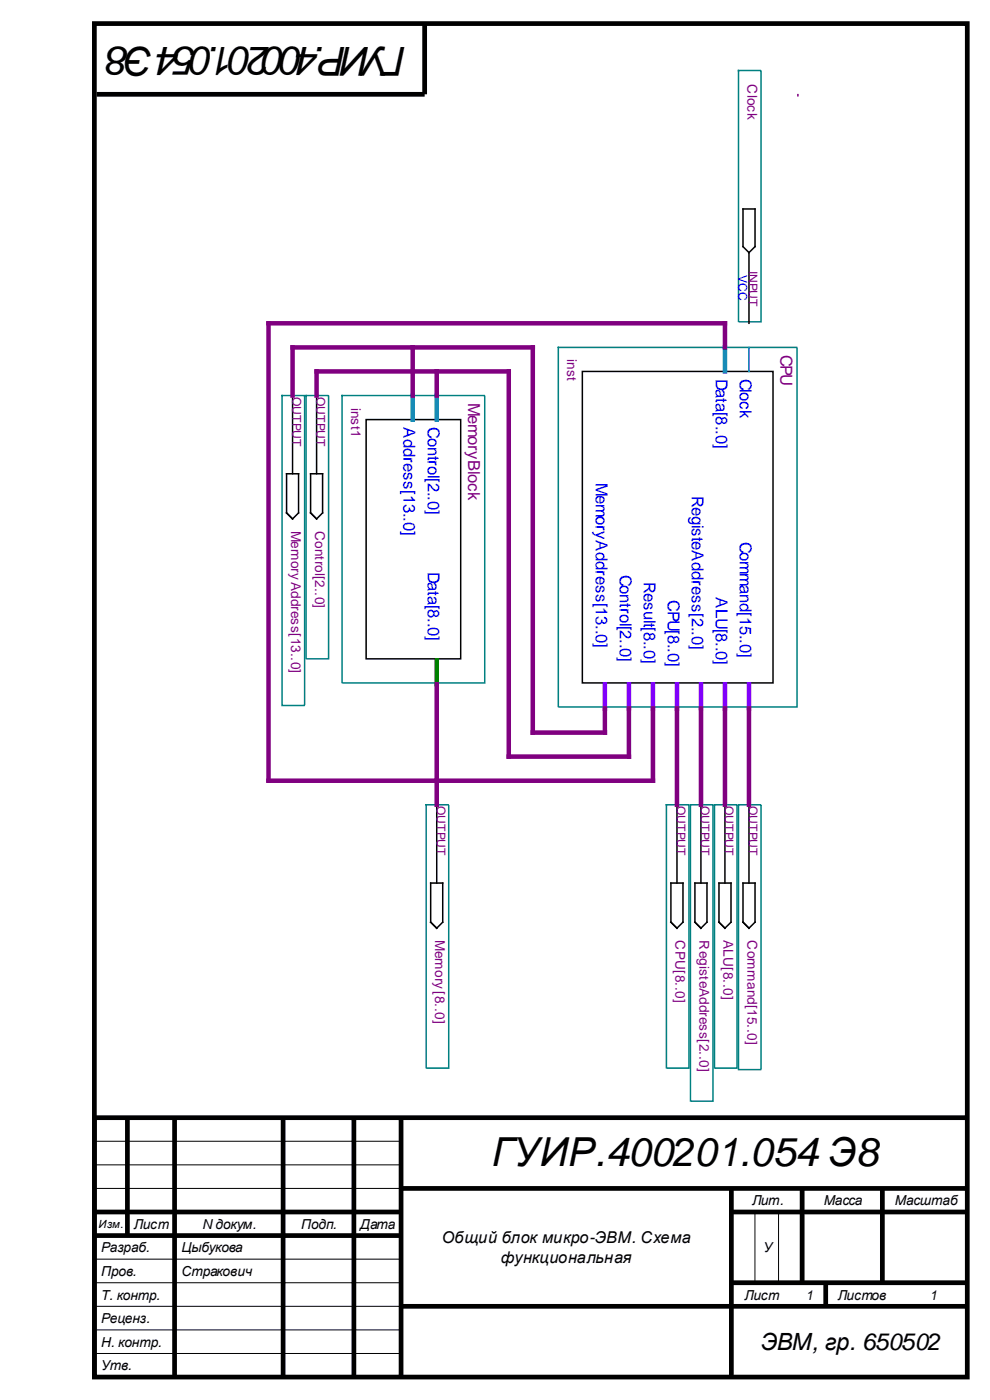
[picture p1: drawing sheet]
<svg xmlns="http://www.w3.org/2000/svg" width="210mm" height="297mm" viewBox="0 0 210 297" stroke-linecap="round" stroke-linejoin="round" font-family="sans-serif">
<g fill="none" stroke="#000" stroke-width="1" stroke-linecap="butt">
<path d="M20 5h185v287h-185zM90 5v15h-69.5M27 237v25M37 237v55M60 237v55M75 237v55M85 237v55M205 237h-185v55M20 257h65M85 252h120M155 252v40M155 257h50"/>
<path d="M170 252v20M187 252v20M20 262h65M85 277h120M155 272h50M175 272v5"/>
</g>
<path d="M20 242h65M20 247h65M20 252h65M160 257v15M165 257v15M20 272h65M20 277h65M20 267h65M20 282h65M20 287h65" fill="none" stroke="#000" stroke-width=".21"/>
<path d="M118.3 73.7h50.6v76.2h-50.6z" fill-rule="evenodd" fill="#fff" stroke="#008080" stroke-width=".32" stroke-dasharray=".3 .3"/>
<path d="M123.4 78.8h40.4v66h-40.4z" fill="none" stroke="#000" stroke-width=".32"/>
<path d="M158.7 73.7v5.1" fill="none" stroke="#0080ff" stroke-width=".32"/>
<path d="M153.6 73.7v5.1" fill="none" stroke="#0080ff" stroke-width=".96"/>
<path d="M128.2 145.1v5.1M133.3 145.1v5.1M138.4 145.1v5.1M143.5 145.1v5.1M148.6 145.1v5.1M153.6 145.1v5.1M158.7 145.1v5.1" fill="none" stroke="#8000ff" stroke-width=".96"/>
<path d="M72.5 83.9h30.2v60.9h-30.2z" fill-rule="evenodd" fill="#fff" stroke="#008080" stroke-width=".32" stroke-dasharray=".3 .3"/>
<path d="M77.6 89h20v50.7h-20z" fill="none" stroke="#000" stroke-width=".32"/>
<path d="M87.5 83.9v5.1M92.6 83.9v5.1" fill="none" stroke="#0080ff" stroke-width=".96"/>
<path d="M92.6 140v5.1" fill="none" stroke="#008000" stroke-width=".96"/>
<path d="M156.5 15h4.8v53.2h-4.8z" fill-rule="evenodd" fill="#fff" stroke="#008080" stroke-width=".32" stroke-dasharray=".3 .3"/>
<path d="M157.5 44.3h2.5v8l-1.3 1.3-1.2-1.3zM158.7 53.6v15" fill="none" stroke="#000" stroke-width=".32"/>
<path d="M141.2 170.6h4.8v55.9h-4.8z" fill-rule="evenodd" fill="#fff" stroke="#008080" stroke-width=".32" stroke-dasharray=".3 .3"/>
<path d="M143.5 170.6v16.6M142.2 187.2h2.5v8.3l-1.2 1.3-1.3-1.3z" fill="none" stroke="#000" stroke-width=".32"/>
<path d="M90.3 170.6h4.8v55.9h-4.8z" fill-rule="evenodd" fill="#fff" stroke="#008080" stroke-width=".32" stroke-dasharray=".3 .3"/>
<path d="M92.6 170.6v16.6M91.3 187.2h2.5v8.3l-1.2 1.3-1.3-1.3z" fill="none" stroke="#000" stroke-width=".32"/>
<path d="M153.6 68.6v5.1" fill="none" stroke="#800080" stroke-width=".96"/>
<path d="M156.5 170.6h4.8v56.2h-4.8z" fill-rule="evenodd" fill="#fff" stroke="#008080" stroke-width=".32" stroke-dasharray=".3 .3"/>
<path d="M158.7 170.6v16.6M157.5 187.2h2.5v8.3l-1.3 1.3-1.2-1.3z" fill="none" stroke="#000" stroke-width=".32"/>
<path d="M59.8 83.9h4.8v65.7h-4.8z" fill-rule="evenodd" fill="#fff" stroke="#008080" stroke-width=".32" stroke-dasharray=".3 .3"/>
<path d="M62 83.9v16.6M60.7 100.5h2.6v8.3l-1.3 1.2-1.3-1.2z" fill="none" stroke="#000" stroke-width=".32"/>
<path d="M64.9 83.9h4.7v55.8h-4.7z" fill-rule="evenodd" fill="#fff" stroke="#008080" stroke-width=".32" stroke-dasharray=".3 .3"/>
<path d="M67.1 83.9v16.6M65.8 100.5h2.6v8.3l-1.3 1.2-1.3-1.2z" fill="none" stroke="#000" stroke-width=".32"/>
<path d="M146.3 170.6h4.8v62.9h-4.8z" fill-rule="evenodd" fill="#fff" stroke="#008080" stroke-width=".32" stroke-dasharray=".3 .3"/>
<path d="M148.5 170.6v16.6M147.3 187.2h2.5v8.3l-1.3 1.3-1.2-1.3z" fill="none" stroke="#000" stroke-width=".32"/>
<path d="M151.4 170.6h4.8v55.9h-4.8z" fill-rule="evenodd" fill="#fff" stroke="#008080" stroke-width=".32" stroke-dasharray=".3 .3"/>
<path d="M153.6 170.6v16.6M152.4 187.2h2.5v8.3l-1.3 1.3-1.2-1.3z" fill="none" stroke="#000" stroke-width=".32"/>
<path d="M87.5 73.7v10.2M92.6 78.8v5.1M153.6 68.6h-96.7v97h81.5v-15.4M62 83.9v-10.2h50.9v81.6h15.3v-5.1M67.1 83.9v-5.1h40.7v81.6h25.5v-10.2M92.6 145.1v25.5M143.5 150.2v20.4M148.6 150.2v20.4M153.6 150.2v20.4M158.7 150.2v20.4" fill="none" stroke="#800080" stroke-width=".96"/>
<path d="M169.1 20.1v.2" fill="none" stroke="#800080" stroke-width=".32"/>
<g font-size="8.5">
<text x="86.1" y="10" transform="rotate(-180 86.1 10)">ГУИР.400201.054Э8</text>
<text x="104.3" y="247.3">ГУИР.400201.054 Э8</text>
</g>
<text font-size="5" x="161.2" y="286.2">ЭВМ, гр. 650502</text>
<g font-size="3.5" fill="#800080">
<text x="165.4" y="75.3" transform="rotate(90 165.4 75.3)">CPU</text>
<text x="99.2" y="85.5" transform="rotate(90 99.2 85.5)">MemoryBlock</text>
</g>
<g font-size="3.5" fill="#00f">
<text x="151.7" y="80.4" transform="rotate(90 151.7 80.4)">Data[8..0]</text>
<text x="156.8" y="80.4" transform="rotate(90 156.8 80.4)">Clock</text>
<text x="85.5" y="90.6" transform="rotate(90 85.5 90.6)">Address[13..0]</text>
<text x="90.6" y="90.6" transform="rotate(90 90.6 90.6)">Control[2..0]</text>
<text x="126.3" y="102.4" transform="rotate(90 126.3 102.4)">MemoryAddress[13..0]</text>
<text x="146.6" y="105.3" transform="rotate(90 146.6 105.3)">RegisteAddress[2..0]</text>
<text x="156.8" y="114.8" transform="rotate(90 156.8 114.8)">Command[15..0]</text>
<text x="90.6" y="121.2" transform="rotate(90 90.6 121.2)">Data[8..0]</text>
<text x="131.4" y="121.8" transform="rotate(90 131.4 121.8)">Control[2..0]</text>
<text x="136.5" y="123.4" transform="rotate(90 136.5 123.4)">Result[8..0]</text>
<text x="141.6" y="127.3" transform="rotate(90 141.6 127.3)">CPU[8..0]</text>
<text x="151.7" y="126.6" transform="rotate(90 151.7 126.6)">ALU[8..0]</text>
</g>
<g font-size="3.4">
<text x="93.7" y="263.6">Общий блок микро-ЭВМ. Схема</text>
<text x="106.1" y="267.9">функциональная</text>
</g>
<g font-size="2.9" fill="#800080">
<text x="158.4" y="17.8" transform="rotate(90 158.4 17.8)">Clock</text>
<text x="120.2" y="76.2" transform="rotate(90 120.2 76.2)">inst</text>
<text x="74.4" y="86.4" transform="rotate(90 74.4 86.4)">inst1</text>
<text x="61.7" y="112.6" transform="rotate(90 61.7 112.6)">MemoryAddress[13..0]</text>
<text x="66.8" y="112.6" transform="rotate(90 66.8 112.6)">Control[2..0]</text>
<text x="92.2" y="199.4" transform="rotate(90 92.2 199.4)">Memory[8..0]</text>
<text x="143.2" y="199.4" transform="rotate(90 143.2 199.4)">CPU[8..0]</text>
<text x="148.2" y="199.4" transform="rotate(90 148.2 199.4)">RegisteAddress[2..0]</text>
<text x="153.3" y="199.4" transform="rotate(90 153.3 199.4)">ALU[8..0]</text>
<text x="158.4" y="199.4" transform="rotate(90 158.4 199.4)">Command[15..0]</text>
</g>
<g font-size="2.9">
<text x="159.4" y="255.6">Лит.</text>
<text x="174.6" y="255.6">Масса</text>
<text x="189.6" y="255.6">Масштаб</text>
<text x="28.4" y="260.6">Лист</text>
<text x="42.8" y="260.6">N докум.</text>
<text x="63.8" y="260.6">Подп.</text>
<text x="76.4" y="260.6">Дата</text>
<text x="21.4" y="265.6">Разраб.</text>
<text x="38.5" y="265.6">Цыбукова</text>
<text x="161.8" y="265.6">У</text>
<text x="21.4" y="270.6">Пров.</text>
<text x="21.4" y="275.6">Т. контр.</text>
<text x="38.5" y="270.6">Стракович</text>
<text x="157.8" y="275.6">Лист</text>
<text x="170.7" y="275.6">1</text>
<text x="177.6" y="275.6">Листов</text>
<text x="197" y="275.6">1</text>
<text x="21.4" y="280.6">Реценз.</text>
<text x="21.4" y="285.6">Н. контр.</text>
<text x="21.4" y="290.6">Утв.</text>
</g>
<text font-size="2.6" fill="#00f" x="156.5" y="58.3" transform="rotate(90 156.5 58.3)">VCC</text>
<g font-size="2.6" fill="#800080">
<text x="158.7" y="57.4" transform="rotate(90 158.7 57.4)">INPUT</text>
<text x="62" y="84.2" transform="rotate(90 62 84.2)">OUTPUT</text>
<text x="148.5" y="171" transform="rotate(90 148.5 171)">OUTPUT</text>
<text x="153.6" y="171" transform="rotate(90 153.6 171)">OUTPUT</text>
<text x="158.7" y="171" transform="rotate(90 158.7 171)">OUTPUT</text>
</g>
<g font-size="2.5" fill="#800080">
<text x="67.1" y="84.2" transform="rotate(90 67.1 84.2)">OUTPUT</text>
<text x="92.6" y="171" transform="rotate(90 92.6 171)">OUTPUT</text>
<text x="143.5" y="171" transform="rotate(90 143.5 171)">OUTPUT</text>
</g>
<text font-size="2.4" x="20.9" y="260.5">Изм.</text>
</svg>
